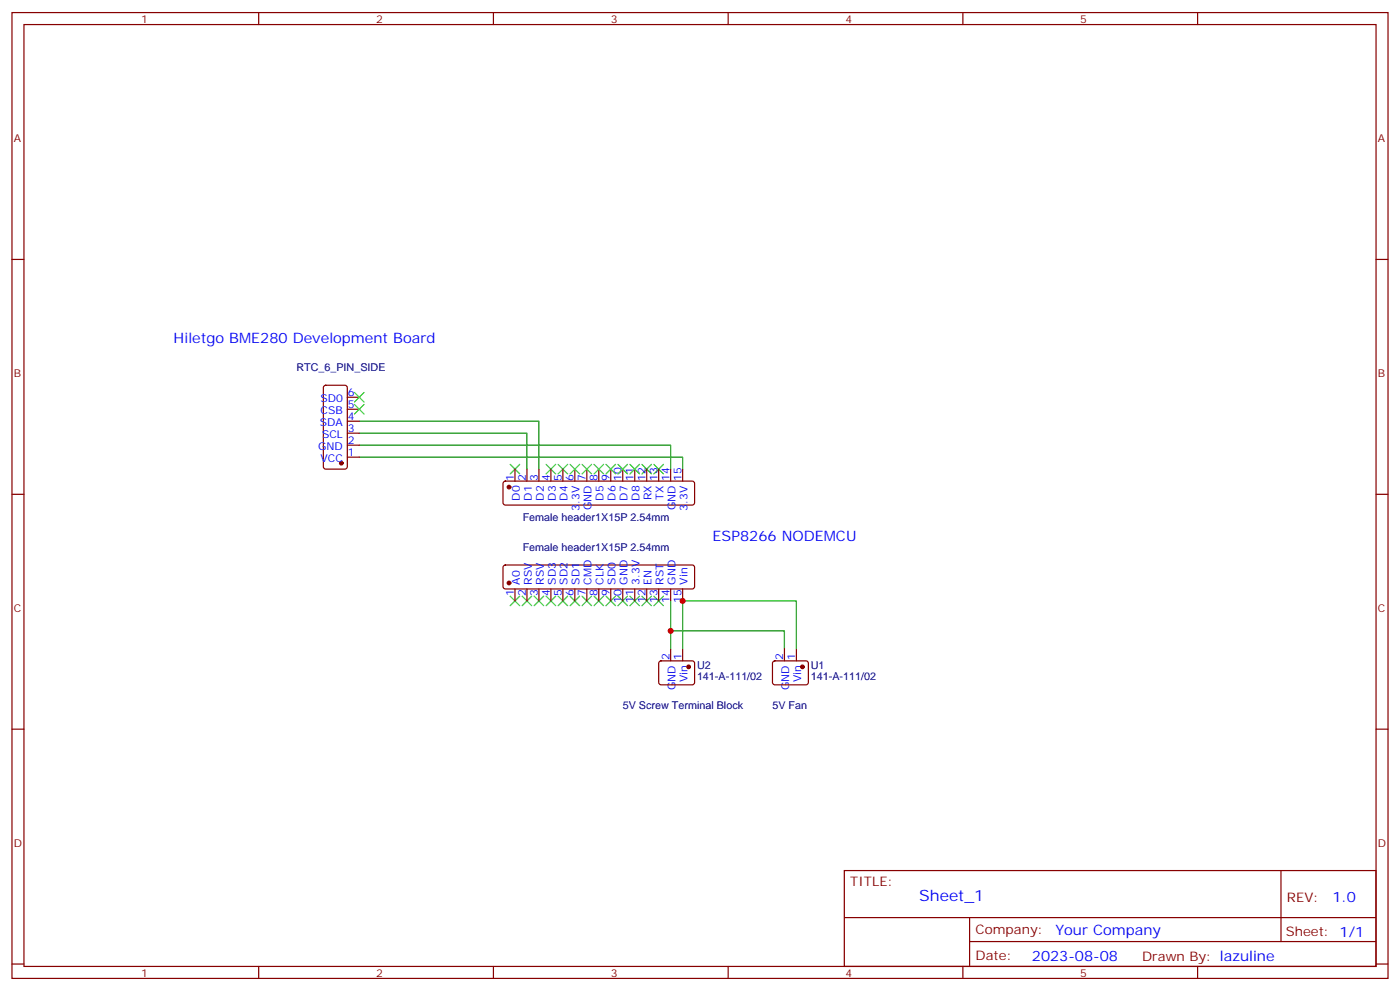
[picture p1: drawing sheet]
<svg xmlns="http://www.w3.org/2000/svg" width="412mm" height="292mm" viewBox="0 0 412 292" stroke-linecap="round" stroke-linejoin="round" font-family="sans-serif">
<g fill="none" stroke="#870000" stroke-width=".35">
<path d="M3.5 3.7h405.4v284.3h-405.4zM7.1 7.2h398.2v277.3h-398.2zM76.2 3.7v3.5M145.3 3.7v3.5M214.5 3.7v3.5M283.6 3.7v3.5M352.8 3.7v3.5M3.5 76.4h3.6M405.3 76.4h3.6M95.5 113.6l.5-.2h5.6l.7 .4v23.6l-.5 .7h-5.8l-.7-.4-.1-23.6zM102.3 116.9h3.5M102.3 134.6h3.5"/>
<path d="M102.3 131.1h3.5M102.3 127.5h3.5M102.3 124h3.5M102.3 120.5h3.5M151.7 138.1v3.5M155.2 138.1v3.5M158.7 138.1v3.5M162.3 138.1v3.5M165.8 138.1v3.5M169.3 138.1v3.5M172.9 138.1v3.5M176.4 138.1v3.5"/>
<path d="M179.9 138.1v3.5M183.4 138.1v3.5M187 138.1v3.5M190.5 138.1v3.5M194 138.1v3.5M197.6 138.1v3.5M201.1 138.1v3.5M3.5 145.5h3.6M148.4 141.8l.5-.2h55l.5 .2 .2 .5v5.7l-.2 .5-.5 .2h-55l-.5-.2-.2-.5v-5.7zM405.3 145.5h3.6M148.4 166.5l.5-.2h55l.5 .2 .2 .5v5.7l-.2 .5-.5 .2h-55l-.5-.2-.2-.5v-5.7zM151.7 173.4v3.5"/>
<path d="M155.2 173.4v3.5M158.7 173.4v3.5M162.3 173.4v3.5M165.8 173.4v3.5M169.3 173.4v3.5M172.9 173.4v3.5M176.4 173.4v3.5M179.9 173.4v3.5M183.4 173.4v3.5M187 173.4v3.5M190.5 173.4v3.5M194 173.4v3.5"/>
<path d="M197.6 173.4v3.5M201.1 173.4v3.5M194.3 194.8l.4-.2h9.5l.4 .7-.1 5.9-.6 .4-9.4-.1-.5-.6v-5.6zM197.6 191v3.6M201.1 191v3.6M227.8 194.8l.4-.2h9.5l.4 .7v5.9l-.7 .4-9.4-.1-.5-.6v-5.6zM231.1 191v3.6M234.6 191v3.6M3.5 214.7h3.6M405.3 214.7h3.6M248.7 256.3h156.6v28.2h-156.6zM377.3 256.3v20.9"/>
<path d="M248.7 270.1h156.5M285.6 277.2h119.6M285.6 270.1v14.2M3.5 283.8h3.6M76.2 284.5v3.5M145.3 284.5v3.5M214.5 284.5v3.5M283.6 284.5v3.5M352.8 284.5v3.5M405.3 283.8h3.6"/>
</g>
<g fill="none" stroke="#3c3" stroke-width=".35">
<path d="M104.4 119.1l2.8 2.8M104.4 115.5l2.8 2.9M107.2 119.1l-2.8 2.8M107.2 115.5l-2.8 2.9M150.3 136.7l2.8 2.8M153.1 136.7l-2.8 2.8M160.9 136.7l2.8 2.8M163.7 136.7l-2.8 2.8M164.4 136.7l2.8 2.8M167.2 136.7l-2.8 2.8M167.9 136.7l2.8 2.8M170.7 136.7l-2.8 2.8"/>
<path d="M171.4 136.7l2.9 2.8M174.3 136.7l-2.9 2.8M175 136.7l2.8 2.8M177.8 136.7l-2.8 2.8M178.5 136.7l2.8 2.8M181.3 136.7l-2.8 2.8M182 136.7l2.9 2.8M184.9 136.7l-2.9 2.8M185.6 136.7l2.8 2.8M188.4 136.7l-2.8 2.8M189.1 136.7l2.8 2.8M191.9 136.7l-2.8 2.8"/>
<path d="M192.6 136.7l2.8 2.8M195.4 136.7l-2.8 2.8M150.3 175.5l2.8 2.8M153.1 175.5l-2.8 2.8M153.8 175.5l2.8 2.8M156.6 175.5l-2.8 2.8M157.3 175.5l2.9 2.8M160.2 175.5l-2.9 2.8M160.9 175.5l2.8 2.8M163.7 175.5l-2.8 2.8M164.4 175.5l2.8 2.8M167.2 175.5l-2.8 2.8"/>
<path d="M167.9 175.5l2.8 2.8M170.7 175.5l-2.8 2.8M171.4 175.5l2.9 2.8M174.3 175.5l-2.9 2.8M175 175.5l2.8 2.8M177.8 175.5l-2.8 2.8M178.5 175.5l2.8 2.8M181.3 175.5l-2.8 2.8M182 175.5l2.9 2.8M184.9 175.5l-2.9 2.8M185.6 175.5l2.8 2.8M188.4 175.5l-2.8 2.8"/>
<path d="M189.1 175.5l2.8 2.8M191.9 175.5l-2.8 2.8M192.6 175.5l2.8 2.8M195.4 175.5l-2.8 2.8"/>
</g>
<path d="M105.8 134.6h95.3v3.5M105.8 131.1h91.8v7M105.8 127.5h49.4v10.6M105.8 124h52.9v14.1M197.6 176.9v8.8h33.5v5.3M197.6 185.7v5.3M201.1 191v-14.1h33.5v14.1" fill="none" stroke="#008700" stroke-width=".35"/>
<g fill="#870000" stroke="#870000" stroke-width=".35">
<circle cx="202.8" cy="196.3" r=".53"/>
<circle cx="149.9" cy="171.6" r=".53"/>
<circle cx="149.9" cy="143.4" r=".53"/>
<circle cx="100.5" cy="136.3" r=".53"/>
<circle cx="236.4" cy="196.3" r=".53"/>
</g>
<g fill="#c00">
<circle cx="197.6" cy="185.7" r=".88"/>
<circle cx="201.1" cy="176.9" r=".88"/>
</g>
<text font-size="4.6" fill="#00f" x="270.8" y="265.3">Sheet_1</text>
<g font-size="4.2" fill="#00f">
<text x="51.2" y="101.1">Hiletgo BME280 Development Board</text>
<text x="209.9" y="159.3">ESP8266 NODEMCU</text>
<text x="392.5" y="265.6">1.0</text>
<text x="310.9" y="275.1">Your Company</text>
<text x="304" y="282.9">2023-08-08</text>
</g>
<g font-size="3.9" fill="#800">
<text x="250.5" y="260.9">TITLE:</text>
<text x="379.1" y="265.6">REV:</text>
<text x="287.4" y="275.1">Company:</text>
<text x="378.7" y="275.7">Sheet: 1/1</text>
<text x="287.4" y="282.8">Date:</text>
<text x="336.4" y="282.8">Drawn By: lazuline</text>
</g>
<g font-size="3.2" fill="#800">
<text x="41.6" y="6.7">1</text>
<text x="110.8" y="6.7">2</text>
<text x="179.9" y="6.7">3</text>
<text x="249.1" y="6.7">4</text>
<text x="318.2" y="6.7">5</text>
<text x="4.1" y="41.8">A</text>
<text x="405.9" y="41.8">A</text>
<text x="4.1" y="110.9">B</text>
<text x="405.9" y="110.9">B</text>
<text x="4.1" y="180.1">C</text>
<text x="405.9" y="180.1">C</text>
<text x="4.1" y="249.2">D</text>
<text x="405.9" y="249.2">D</text>
<text x="41.6" y="287.5">1</text>
<text x="110.8" y="287.5">2</text>
<text x="179.9" y="287.5">3</text>
<text x="249.1" y="287.5">4</text>
<text x="318.2" y="287.5">5</text>
</g>
<g font-size="3.2" fill="#000080">
<text x="87.3" y="109.2">RTC_6_PIN_SIDE</text>
<text x="154" y="153.4">Female header1X15P 2.54mm</text>
<text x="154" y="162.2">Female header1X15P 2.54mm</text>
<text x="205.3" y="197.1">U2</text>
<text x="238.8" y="197.1">U1</text>
<text x="205.3" y="200.3">141-A-111/02</text>
<text x="238.8" y="200.3">141-A-111/02</text>
<text x="183.4" y="208.7">5V Screw Terminal Block</text>
<text x="227.5" y="208.7">5V Fan</text>
</g>
<g font-size="3.2" fill="#00f">
<text x="94.4" y="118.4">SD0</text>
<text x="102.5" y="116.6">6</text>
<text x="94.2" y="125.4">SDA</text>
<text x="94.4" y="121.9">CSB</text>
<text x="102.5" y="123.6">4</text>
<text x="102.5" y="120.1">5</text>
<text x="94.9" y="128.9">SCL</text>
<text x="102.5" y="130.7">2</text>
<text x="102.5" y="127.2">3</text>
<text x="93.7" y="132.5">GND</text>
<text x="94.4" y="136">VCC</text>
<text x="102.5" y="134.2">1</text>
<text x="151.3" y="141.5" transform="rotate(-90 151.3 141.5)">1</text>
<text x="154.9" y="141.5" transform="rotate(-90 154.9 141.5)">2</text>
<text x="158.4" y="141.5" transform="rotate(-90 158.4 141.5)">3</text>
<text x="161.9" y="141.5" transform="rotate(-90 161.9 141.5)">4</text>
<text x="165.5" y="141.5" transform="rotate(-90 165.5 141.5)">5</text>
<text x="169" y="141.5" transform="rotate(-90 169 141.5)">6</text>
<text x="172.5" y="141.5" transform="rotate(-90 172.5 141.5)">7</text>
<text x="176" y="141.5" transform="rotate(-90 176 141.5)">8</text>
<text x="179.6" y="141.5" transform="rotate(-90 179.6 141.5)">9</text>
<text x="183.1" y="141.5" transform="rotate(-90 183.1 141.5)">10</text>
<text x="186.6" y="141.5" transform="rotate(-90 186.6 141.5)">11</text>
<text x="190.1" y="141.5" transform="rotate(-90 190.1 141.5)">12</text>
<text x="193.7" y="141.5" transform="rotate(-90 193.7 141.5)">13</text>
<text x="197.2" y="141.5" transform="rotate(-90 197.2 141.5)">14</text>
<text x="200.7" y="141.5" transform="rotate(-90 200.7 141.5)">15</text>
<text x="153.1" y="147.4" transform="rotate(-90 153.1 147.4)">D0</text>
<text x="156.6" y="147.4" transform="rotate(-90 156.6 147.4)">D1</text>
<text x="160.2" y="147.4" transform="rotate(-90 160.2 147.4)">D2</text>
<text x="163.7" y="147.4" transform="rotate(-90 163.7 147.4)">D3</text>
<text x="167.2" y="147.4" transform="rotate(-90 167.2 147.4)">D4</text>
<text x="177.8" y="147.4" transform="rotate(-90 177.8 147.4)">D5</text>
<text x="181.3" y="147.4" transform="rotate(-90 181.3 147.4)">D6</text>
<text x="184.9" y="147.4" transform="rotate(-90 184.9 147.4)">D7</text>
<text x="188.4" y="147.4" transform="rotate(-90 188.4 147.4)">D8</text>
<text x="191.9" y="147.3" transform="rotate(-90 191.9 147.3)">RX</text>
<text x="195.4" y="147.1" transform="rotate(-90 195.4 147.1)">TX</text>
<text x="170.7" y="150.3" transform="rotate(-90 170.7 150.3)">3.3V</text>
<text x="174.3" y="150.2" transform="rotate(-90 174.3 150.2)">GND</text>
<text x="199" y="150.2" transform="rotate(-90 199 150.2)">GND</text>
<text x="202.5" y="150.3" transform="rotate(-90 202.5 150.3)">3.3V</text>
<text x="153.1" y="172.1" transform="rotate(-90 153.1 172.1)">A0</text>
<text x="156.6" y="172.1" transform="rotate(-90 156.6 172.1)">RSV</text>
<text x="160.2" y="172.1" transform="rotate(-90 160.2 172.1)">RSV</text>
<text x="163.7" y="172.1" transform="rotate(-90 163.7 172.1)">SD3</text>
<text x="167.2" y="172.1" transform="rotate(-90 167.2 172.1)">SD2</text>
<text x="170.7" y="172.1" transform="rotate(-90 170.7 172.1)">SD1</text>
<text x="174.3" y="172.1" transform="rotate(-90 174.3 172.1)">CMD</text>
<text x="177.8" y="172.1" transform="rotate(-90 177.8 172.1)">CLK</text>
<text x="181.3" y="172.1" transform="rotate(-90 181.3 172.1)">SD0</text>
<text x="184.9" y="172.1" transform="rotate(-90 184.9 172.1)">GND</text>
<text x="188.4" y="172.1" transform="rotate(-90 188.4 172.1)">3.3V</text>
<text x="191.9" y="172.1" transform="rotate(-90 191.9 172.1)">EN</text>
<text x="195.4" y="172.1" transform="rotate(-90 195.4 172.1)">RST</text>
<text x="199" y="172.1" transform="rotate(-90 199 172.1)">GND</text>
<text x="202.5" y="172.1" transform="rotate(-90 202.5 172.1)">Vin</text>
<text x="151.3" y="175.6" transform="rotate(-90 151.3 175.6)">1</text>
<text x="154.9" y="175.6" transform="rotate(-90 154.9 175.6)">2</text>
<text x="158.4" y="175.6" transform="rotate(-90 158.4 175.6)">3</text>
<text x="161.9" y="175.6" transform="rotate(-90 161.9 175.6)">4</text>
<text x="165.5" y="175.6" transform="rotate(-90 165.5 175.6)">5</text>
<text x="169" y="175.6" transform="rotate(-90 169 175.6)">6</text>
<text x="172.5" y="175.6" transform="rotate(-90 172.5 175.6)">7</text>
<text x="176" y="175.6" transform="rotate(-90 176 175.6)">8</text>
<text x="179.6" y="175.6" transform="rotate(-90 179.6 175.6)">9</text>
<text x="183.1" y="177.6" transform="rotate(-90 183.1 177.6)">10</text>
<text x="186.6" y="177.6" transform="rotate(-90 186.6 177.6)">11</text>
<text x="190.1" y="177.6" transform="rotate(-90 190.1 177.6)">12</text>
<text x="193.7" y="177.6" transform="rotate(-90 193.7 177.6)">13</text>
<text x="197.2" y="177.6" transform="rotate(-90 197.2 177.6)">14</text>
<text x="200.7" y="177.6" transform="rotate(-90 200.7 177.6)">15</text>
<text x="197.2" y="194.4" transform="rotate(-90 197.2 194.4)">2</text>
<text x="200.7" y="194.4" transform="rotate(-90 200.7 194.4)">1</text>
<text x="230.7" y="194.4" transform="rotate(-90 230.7 194.4)">2</text>
<text x="234.2" y="194.4" transform="rotate(-90 234.2 194.4)">1</text>
<text x="199" y="203.1" transform="rotate(-90 199 203.1)">GND</text>
<text x="202.5" y="200.9" transform="rotate(-90 202.5 200.9)">Vin</text>
<text x="232.5" y="203.1" transform="rotate(-90 232.5 203.1)">GND</text>
<text x="236" y="200.9" transform="rotate(-90 236 200.9)">Vin</text>
</g>
</svg>
